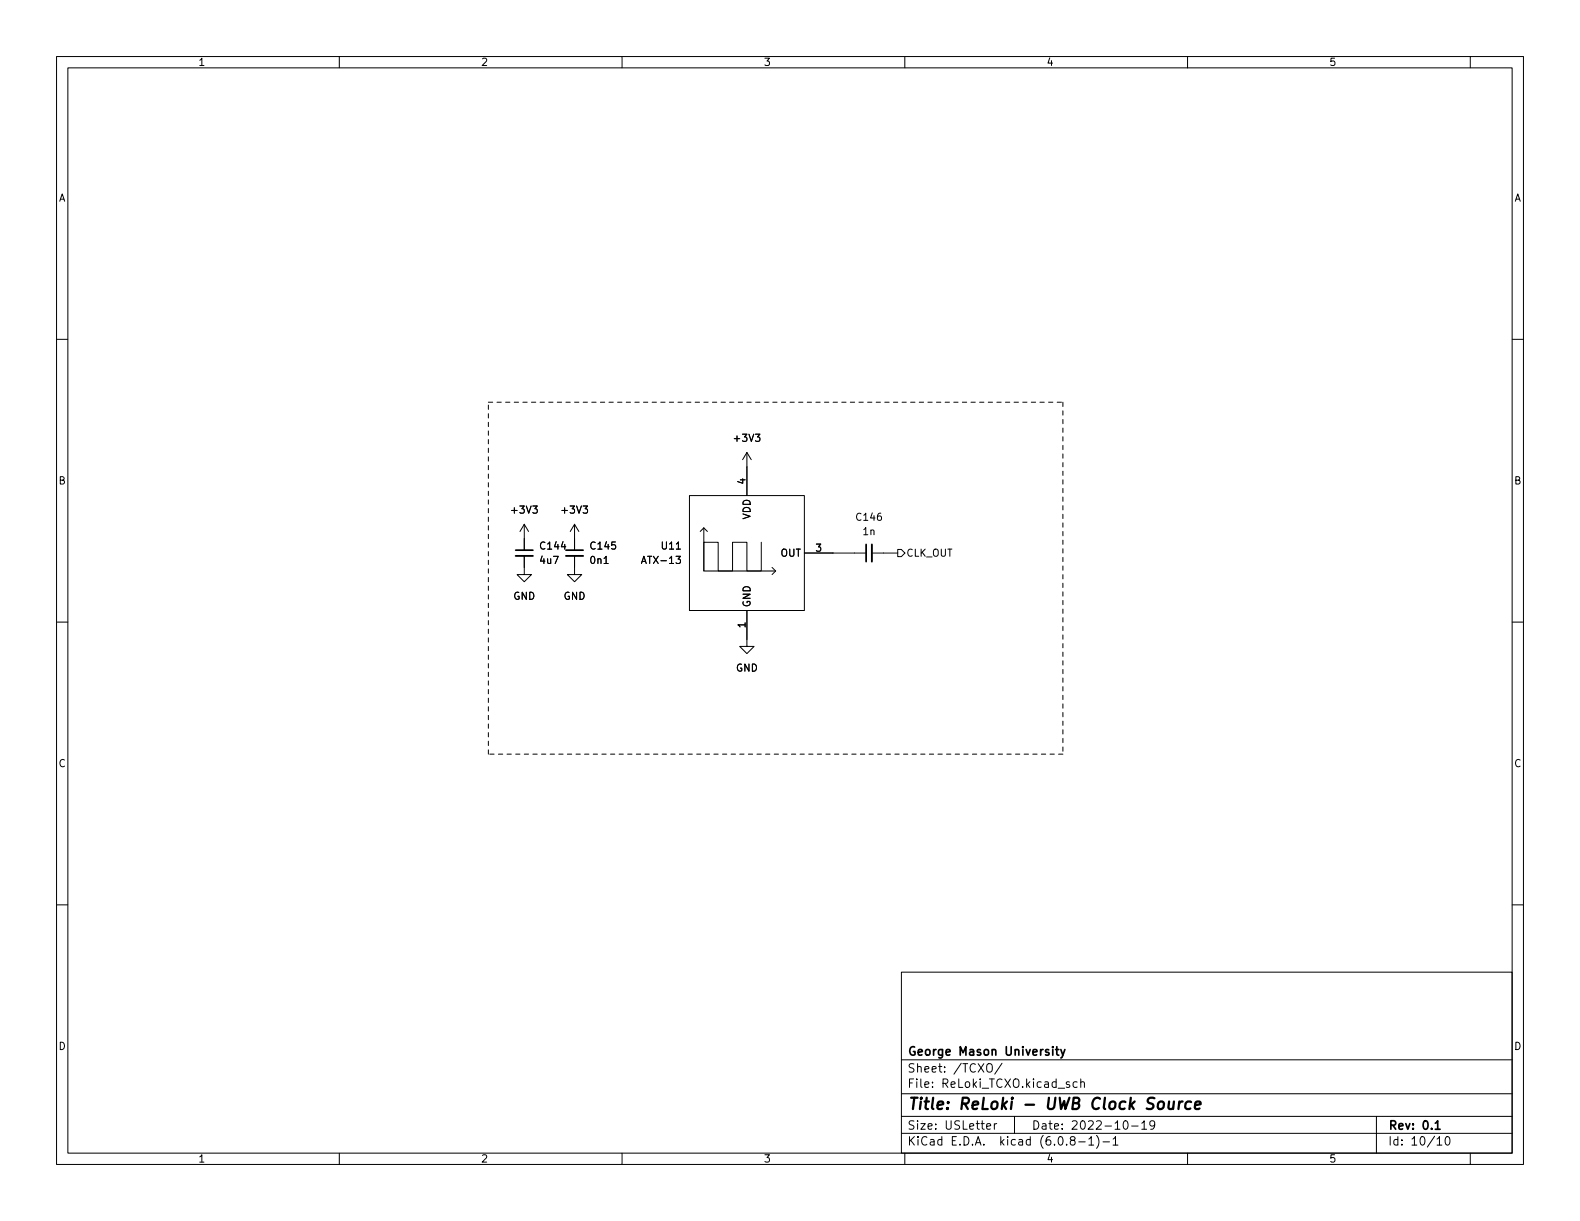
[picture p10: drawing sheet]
<svg xmlns="http://www.w3.org/2000/svg" width="279mm" height="216mm" viewBox="0 0 279 216" stroke-linecap="round" stroke-linejoin="round" font-family="sans-serif">
<g fill="none" stroke="#000" stroke-width=".18">
<path d="M10 10h259.4v195.9h-259.4zM12 12h255.4v191.9h-255.4zM60 10v2M110 10v2M160 10v2M210 10v2M260 10v2M10 60h2M267.4 60h2M92.7 98.3v3.3h1.3l-1.3 1.3-1.3-1.3h1.3M92.7 92.7v4.6M92.7 92.7l-.8 1.3"/>
<path d="M92.7 92.7l.8 1.3M101.6 98.3v3.3h1.3l-1.3 1.3-1.3-1.3h1.3M101.6 92.7v4.6M101.6 92.7l-.8 1.3M101.6 92.7l.8 1.3M121.9 87.6h20.3v20.4h-20.3zM124.5 93.3v7.7h12.7M124.5 93.3l-.7 .7M124.5 93.3l.6 .7M132.1 80v7.6M132.1 80l-.8 1.3M132.1 80l.7 1.3"/>
<path d="M134.6 95.9v5.1h-2.5v-5.1h-2.6v5.1h-2.5v-5.1h-2.5v5.1M142.2 97.8h11M154.2 97.8h4.5M158.7 97.2h.7l.6 .6-.6 .6h-.7zM10 110h2M132.1 108v6.3h1.2l-1.2 1.3-1.3-1.3h1.3M136.5 100.3l.7 .7M137.2 101l-.7 .6M267.4 110h2M10 160h2M267.4 160h2M159.4 171.9h108v32h-108z"/>
<path d="M159.4 197.4h108M159.4 193.4h108M159.4 187.4h108M174.5 199.2l.7-.2-.1-.3h-.4l-.2 .2v.7h.6M174.5 188.3a.5 .5 0 0 1 .6-.2 .5 .5 0 0 1 .4 .5v.5a.5 .5 0 0 1-.5 .5 .5 .5 0 0 1-.5-.5zM175.8 198.7v1M176.3 198.7h-.3l-.2 .3M177.2 188l-1.3 1.9M179.4 197.4v3M189.1 191.4l-.3-.1-.3 .2 .1 .2 .5 .2v.3h-.6M190.5 191.4l-.5-.1-.2 .3v.4l.1 .2h.6M191.1 191.4l.2-.1 .4 .1 .1 .9"/>
<path d="M191.1 190.8v1.5M198.8 198.2h.2a.81 .81 0 0 1 .6 .6 .81 .81 0 0 1-.3 .8l-.2 .1a.81 .81 0 0 1-.6-.6 .81 .81 0 0 1 .3-.9zM200.1 199.1h1.2M201.9 198.6l.4-.4v1.5M201.9 199.7h.9M204.2 198.8l-.3 .3-.4-.1-.2-.2 .2-.6h.4l.2 .1a.99 .99 0 0 1-.3 1.4h-.3M243.4 197.4v6.5M60 203.9v2M110 203.9v2M159.4 200.4h108M160 203.9v2M189.5 201.6l-.2-.3v-.2l.2-.1h.5l.1 .3-.1 .2-.6 .2-.1 .2v.4l.2 .2 .5-.1 .1-.2-.1-.4-.2-.2"/>
<path d="M190.8 201.9h1.1M192.5 201.4l.5-.4v1.5M192.5 202.5h.9M193.9 200.8a1.72 1.72 0 0 1 0 2.2M195 201.9h1.2M196.8 201.4l.5-.4v1.5M196.8 202.5h.9M210 203.9v2M254.1 201.4l.4-.4v1.5M254.1 202.5h.9M255.8 201h.1a.8 .8 0 0 1 .5 .7 .8 .8 0 0 1-.5 .8 .99 .99 0 0 1-.1-1.5zM260 203.9v2"/>
</g>
<path d="M91.2 97.3h3M100.1 97.3h3M153.2 96.3v3M186.7 185.6h.5M186.9 185.1v1.3l.3 .2M187.6 185.6l.4 1M188.3 185.6l-.5 1.3-.2 .2M253.8 198.6l.4-.4v1.5M253.8 199.7h.9" fill="none" stroke="#000" stroke-width=".3"/>
<path d="M206.7 194.8v1.2a.57 .57 0 0 0 .8-.1M207.6 194.8l-.2 1.3M208.6 194.8l-.2 1.3M209.1 194.8l-.4 .1-.2 .3M210.6 194.9a.66 .66 0 0 0-1 .3v.5l.1 .3 .2 .1 .6-.1M211.3 195.4l1-.2v-.3l-.2-.1-.6 .1-.2 .9 .2 .3 .6-.1" fill="none" stroke="#000" stroke-width=".4"/>
<path d="M91.2 98.3h3M100.1 98.3h3M154.2 96.3v3" fill="none" stroke="#000" stroke-width=".33"/>
<path d="M86.4 71.1h101.6M188 71.1v62.3M86.4 133.4v-62.3M188 133.4h-101.6" fill="none" stroke="#000" stroke-width=".18" stroke-dasharray=".8 .8"/>
<text font-size="2.8" x="160.4" y="196.2">Title: ReLoki - UWB Clock Source</text>
<g font-size="2.1">
<text x="160.4" y="189.7">Sheet: /TCXO/</text>
<text x="160.4" y="186.7">George Mason University</text>
<text x="160.4" y="192.4">File: ReLoki_TCXO.kicad_sch</text>
<text x="160.4" y="202.5">KiCad E.D.A. kicad (6.0.8-1)-1</text>
<text x="160.4" y="199.7">Size: USLetter</text>
<text x="182.4" y="199.7">Date: 2022-10-19</text>
<text x="245.4" y="199.7">Rev: 0.1</text>
<text x="245.4" y="202.5">Id: 10/10</text>
</g>
<g font-size="1.8">
<text x="35" y="11.6">1</text>
<text x="85" y="11.6">2</text>
<text x="135" y="11.6">3</text>
<text x="185" y="11.6">4</text>
<text x="235" y="11.6">5</text>
<text x="10.3" y="35.6">A</text>
<text x="267.7" y="35.6">A</text>
<text x="130" y="78.1">+3V3</text>
<text x="10.3" y="85.7">B</text>
<text x="131.8" y="85.6" transform="rotate(-90 131.8 85.6)">4</text>
<text x="267.7" y="85.7">B</text>
<text x="90.6" y="90.8">+3V3</text>
<text x="99.5" y="90.8">+3V3</text>
<text x="132.7" y="91.9" transform="rotate(-90 132.7 91.9)">VDD</text>
<text x="151.6" y="92.1">C146</text>
<text x="152.6" y="94.6">1n</text>
<text x="95.6" y="99.7">4u7</text>
<text x="95.7" y="97.2">C144</text>
<text x="104.5" y="99.7">0n1</text>
<text x="104.6" y="97.2">C145</text>
<text x="113.9" y="99.7">ATX-13</text>
<text x="117.1" y="97.2">U11</text>
<text x="138" y="98.4">OUT</text>
<text x="144.3" y="97.5">3</text>
<text x="160.2" y="98.4">CLK_OUT</text>
<text x="90.7" y="106">GND</text>
<text x="99.6" y="106">GND</text>
<text x="132.7" y="107.4" transform="rotate(-90 132.7 107.4)">GND</text>
<text x="131.8" y="111" transform="rotate(-90 131.8 111)">1</text>
<text x="130.1" y="118.7">GND</text>
<text x="10.3" y="135.6">C</text>
<text x="267.7" y="135.6">C</text>
<text x="10.3" y="185.7">D</text>
<text x="267.7" y="185.7">D</text>
<text x="35" y="205.6">1</text>
<text x="85" y="205.6">2</text>
<text x="135" y="205.6">3</text>
<text x="185" y="205.6">4</text>
<text x="235" y="205.6">5</text>
</g>
</svg>
